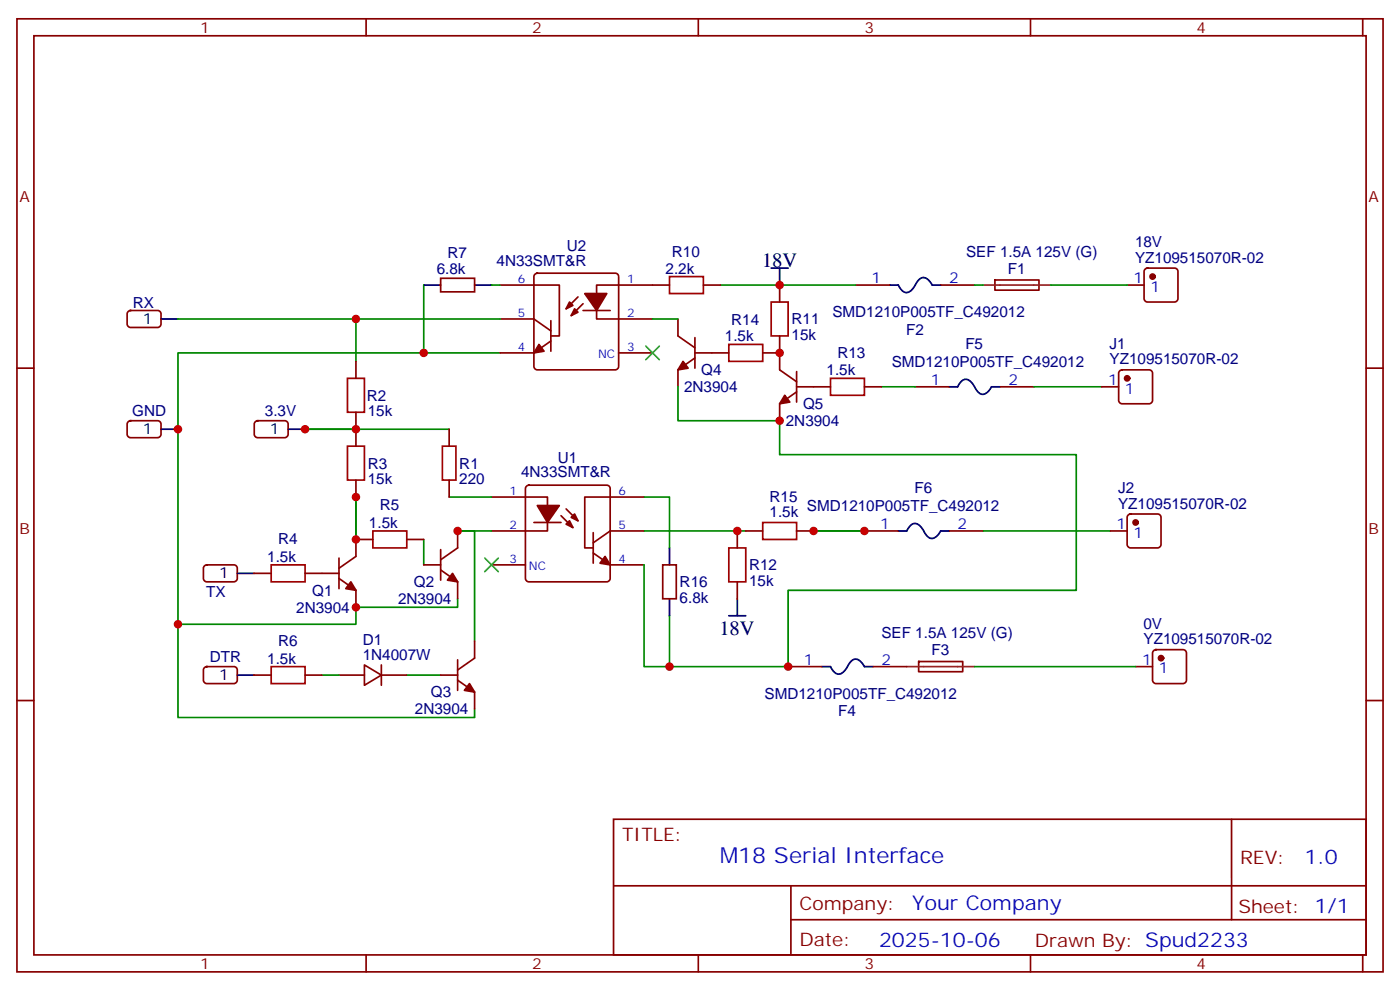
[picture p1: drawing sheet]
<svg xmlns="http://www.w3.org/2000/svg" width="291mm" height="206mm" viewBox="0 0 291 206" stroke-linecap="round" stroke-linejoin="round" font-family="sans-serif">
<g fill="none" stroke="#870000" stroke-width=".35">
<path d="M3.5 3.9h284.4v198.3h-284.4zM7.1 7.4h277.2v191.2h-277.2zM76.2 3.9v3.5M145.3 3.9v3.5M214.5 3.9v3.5M283.6 3.9v3.5M91.7 57.9h7.1v2.8h-7.1zM104.1 59.3h12.3v10.6h-1.7M111.4 57l.4-.2h16.3a.71 .71 0 0 1 .7 .7v18.7a.76 .76 0 0 1-.7 .7h-16.3a.76 .76 0 0 1-.7-.7v-18.7zM139.3 59.3h-15.1v7.1h11.6M146.4 59.3h3.5M162.3 59.3v3.5"/>
<path d="M178.2 59.3h7M195.8 59.3h7M207.1 58.3l9.1-.1 .1 2.1-9.2 .1zM234.6 59.3h3.5M238.4 56l.4-.2h5.7a.71 .71 0 0 1 .7 .7v5.6a.76 .76 0 0 1-.7 .7h-5.7a.76 .76 0 0 1-.7-.7v-5.6zM3.5 76.6h3.6M26.7 64.8l.5-.2h5.6a.71 .71 0 0 1 .7 .7v2.1a.76 .76 0 0 1-.7 .7h-5.6a.76 .76 0 0 1-.7-.7v-2.1zM74.1 75.2v3.5M104.1 66.4h7l3.6 2.4M114.7 70.9l-3.6 2.5h-7M114.7 66.7v6.4M120.3 61.8l-2.5 2.4"/>
<path d="M121.4 63.2l-2.5 2.5M121.4 64.6h5.6M128.8 73.4h7M141.1 66.4v3.5l3.5 2.5M144.6 73.4h7.1M144.6 74.5l-3.5 2.4v3.6M144.6 70.2v6.4M158.7 73.4h3.6M162.3 69.9v7l3.5 2.5M165.8 77.3v6.3M233.1 77.1l.4-.2h5.7a.71 .71 0 0 1 .7 .7v5.7a.76 .76 0 0 1-.7 .7h-5.7a.76 .76 0 0 1-.7-.7v-5.7zM284.3 76.6h3.6"/>
<path d="M26.7 87.7l.5-.2h5.6a.71 .71 0 0 1 .7 .7v2.1a.76 .76 0 0 1-.7 .8h-5.6a.76 .76 0 0 1-.7-.8v-2.1zM53.2 87.7l.4-.2h5.7a.71 .71 0 0 1 .7 .7v2.1a.76 .76 0 0 1-.7 .8h-5.7a.76 .76 0 0 1-.7-.8v-2.1zM74.1 85.8v7M74.1 99.9v3.5M93.5 89.3v3.5M93.5 99.9v3.5M165.8 80.5h7.1M165.8 81.5l-3.5 2.5v3.5M179.9 80.5h3.5M190.5 80.5h7.1M208.1 80.5h7.1M229.3 80.5h3.5"/>
<path d="M42.6 117.7l.4-.2h5.7a.71 .71 0 0 1 .7 .7v2.1a.76 .76 0 0 1-.7 .7h-5.7a.76 .76 0 0 1-.7-.7v-2.1zM52.9 119.3h3.5M63.5 119.3h7.1M70.6 116.1v6.3M77.6 112.2h-3.5v3.5l-3.5 2.5M84.7 112.2h3.5M88.2 117.5h3.5M91.7 118.6l3.5 2.4v3.6M91.7 114.3v6.4M95.2 110.5v3.5l-3.5 2.5M102.3 103.4h11.6v7.1h-11.6M102.3 117.5h7.1"/>
<path d="M109.6 101.1l.5-.2h16.2a.71 .71 0 0 1 .7 .7v18.7a.76 .76 0 0 1-.7 .7h-16.2a.76 .76 0 0 1-.7-.7v-18.7zM111.1 108.7h5.7M116.8 107.3l2.4 2.4M117.8 105.9l2.5 2.4M123.5 115l3.5 2.5h7.1M123.5 110.8v6.4M134.1 103.4h-12.4v10.6h1.8M134.1 110.5h-7.1l-3.5 2.4M137.9 117.5h2.9v7.1h-2.9zM153.5 110.5v3.5M155.2 110.5h3.5M165.8 110.5h3.5"/>
<path d="M179.9 110.5h7.1M197.6 110.5h7M231.1 110.5h3.5M234.8 107.1l.5-.2h5.6a.71 .71 0 0 1 .8 .7v5.7a.76 .76 0 0 1-.8 .7h-5.6a.76 .76 0 0 1-.7-.7v-5.7zM42.6 138.9l.4-.2h5.7a.71 .71 0 0 1 .7 .7v2.1a.76 .76 0 0 1-.7 .7h-5.7a.76 .76 0 0 1-.7-.7v-2.1zM70.6 120.3l3.5 2.5v3.5M75.8 138.3l3.6 2.1-3.6 2.2zM79.4 138.3v4.3M95.2 137.3v6.3M98.8 133.4v3.5l-3.6 2.5M153.5 121v3.6M164 138.7h7.1"/>
<path d="M181.7 138.7h7M191.2 137.6h9.1l.1 2.1h-9.2zM236.4 138.7h3.5M240.1 135.4l.5-.3h5.6a.71 .71 0 0 1 .7 .8v5.6a.76 .76 0 0 1-.7 .7h-5.6a.76 .76 0 0 1-.7-.7v-5.6zM3.5 145.7h3.6M52.9 140.4h3.5M63.5 140.4h3.5M70.6 140.4h5.2M79.4 140.4h5.3M91.7 140.4h3.5M95.2 141.5l3.6 2.5v3.5M284.3 145.7h3.6"/>
<path d="M127.7 170.4h156.6v28.2h-156.6zM256.3 170.5v20.8M76.2 198.6v3.6M127.7 184.3h156.5M145.3 198.6v3.6M164.6 191.3h119.6M164.6 184.3v14.1M214.5 198.6v3.6M283.6 198.6v3.6"/>
</g>
<g fill="none" stroke="#000" stroke-width=".35">
<path d="M88.2 59.3h3.5M98.8 59.3h3.5M160.5 55.8h3.5M162.3 55.8v3.5M185.2 59.3h1.8l.6 .9a1.56 1.56 0 0 0 2.7-.5l.1-.3a2.57 2.57 0 0 1 1.8-1.7 2.81 2.81 0 0 1 1.8 1.6h1.8M33.5 66.4h3.5M33.5 89.3h3.5M60 89.3h3.5M197.6 80.5h1.7l.6-1a1.56 1.56 0 0 1 2.7 .6l.2 .3a2.57 2.57 0 0 0 1.7 1.6 2.81 2.81 0 0 0 1.9-1.5h1.7M49.4 119.3h3.5M139.3 114v3.5M187 110.5h1.7l.6-1a1.56 1.56 0 0 1 2.7 .5l.2 .3a2.57 2.57 0 0 0 1.8 1.7 2.81 2.81 0 0 0 1.8-1.5h1.8"/>
<path d="M139.3 124.6v3.5M151.7 128.1h3.5M153.5 124.6v3.5M171.1 138.7h1.8l.5 .9a1.56 1.56 0 0 0 2.7-.5l.2-.3a2.57 2.57 0 0 1 1.8-1.7 2.81 2.81 0 0 1 1.8 1.6h1.8M49.4 140.4h3.5"/>
</g>
<g fill="none" stroke="#008700" stroke-width=".35">
<path d="M88.2 59.3v14.1M102.3 59.3h1.8M149.9 59.3h28.3M202.8 59.3h1.8M218.7 59.3h15.9M37 66.4h67.1M74.1 66.4v8.8M104.1 73.4h-67.1v75.9h61.8v-1.8M135.8 66.4h5.3M63.5 89.3h30M141.1 80.5v7h21.2v7.1h61.7v28.2h-60v15.9h-29.9v-21.2M183.4 80.5h7.1"/>
<path d="M215.2 80.5h14.1M74.1 103.4v8.8M88.2 112.2v5.3M93.5 103.4h8.8M102.3 110.5h-7.1h3.6v22.9M134.1 103.4h5.2v10.6M134.1 110.5h21.1M169.3 110.5h10.6M204.6 110.5h26.5M95.2 124.6v1.7h-21.1v3.6h-37.1M139.3 128.1v10.6M202.8 138.7h33.6"/>
<path d="M67 140.4h3.6M84.7 140.4h7"/>
</g>
<g fill="#870000" stroke="#870000" stroke-width=".35">
<path d="M125.9 115.7l1.1 1.8-2.1-.3z"/>
<path d="M118.5 108.3l.7 1.4-1.4-.7z"/>
<path d="M118.9 107.6l.7-.7 .7 1.4z"/>
<path d="M111.8 105.2h4.6l-2.5 3.5z"/>
<path d="M112.2 71.6l1 1.5-2.1 .3z"/>
<path d="M119.6 64.2l.7 .7-1.4 .8z"/>
<path d="M118.5 62.8l.7 .7-1.4 .7z"/>
<path d="M121.7 61.1h4.6l-2.1 3.5z"/>
<path d="M73 121l1.1 1.8-2.1-.4z"/>
<path d="M94.2 119.3l1 1.7-2.1-.3z"/>
<path d="M97.7 142.2l1.1 1.8-2.1-.4z"/>
<path d="M142.2 75.2l1 1.4-2.1 .3z"/>
<path d="M163.3 82.2l1.1 1.4-2.1 .4z"/>
<circle cx="239.9" cy="57.5" r=".53"/>
<circle cx="234.6" cy="78.7" r=".53"/>
<circle cx="241.7" cy="136.9" r=".53"/>
<circle cx="236.4" cy="108.7" r=".53"/>
</g>
<path d="M134.4 72l2.8 2.8M137.2 72l-2.8 2.8M100.9 116.1l2.8 2.8M103.7 116.1l-2.8 2.8" fill="none" stroke="#3c3" stroke-width=".35"/>
<path d="M204.6 59.3h14.1M188.7 138.7h14.1" fill="none" stroke="#8c2424" stroke-width=".35"/>
<path d="M139.3 57.5h7.1v3.6h-7.1zM72.3 78.7h3.5v7.1h-3.5zM151.7 71.6h7v3.6h-7zM160.5 62.8h3.5v7.1h-3.5zM172.9 78.7h7v3.5h-7zM72.3 92.8h3.5v7.1h-3.5zM92.1 92.8h2.8v7.1h-2.8zM56.4 117.5h7.1v3.5h-7.1zM77.6 110.5h7.1v3.5h-7.1zM151.7 114h3.5v7h-3.5zM158.7 108.7h7.1v3.5h-7.1zM56.4 138.7h7.1v3.5h-7.1z" fill="none" stroke="#a10000" stroke-width=".35"/>
<g fill="#c00">
<circle cx="179.9" cy="110.5" r=".88"/>
<circle cx="95.3" cy="110.5" r=".88"/>
<circle cx="74.1" cy="126.3" r=".88"/>
<circle cx="74.1" cy="112.2" r=".88"/>
<circle cx="74.1" cy="89.3" r=".88"/>
<circle cx="37" cy="129.9" r=".88"/>
<circle cx="139.3" cy="138.7" r=".88"/>
<circle cx="63.5" cy="89.3" r=".88"/>
<circle cx="37" cy="89.3" r=".88"/>
<circle cx="74.1" cy="66.4" r=".88"/>
<circle cx="88.2" cy="73.4" r=".88"/>
<circle cx="162.3" cy="87.5" r=".88"/>
<circle cx="164" cy="138.7" r=".88"/>
<circle cx="162.3" cy="59.3" r=".88"/>
<circle cx="74.1" cy="103.4" r=".88"/>
<circle cx="153.5" cy="110.5" r=".88"/>
<circle cx="169.3" cy="110.5" r=".88"/>
<circle cx="162.3" cy="73.4" r=".88"/>
</g>
<text font-size="4.6" fill="#00f" x="149.8" y="179.5">M18 Serial Interface</text>
<g font-size="4.2">
<text x="158.6" y="55.5">18V</text>
<text x="149.7" y="132.1">18V</text>
</g>
<g font-size="4.2" fill="#00f">
<text x="271.5" y="179.7">1.0</text>
<text x="189.9" y="189.3">Your Company</text>
<text x="183" y="197.1">2025-10-06</text>
</g>
<g font-size="3.9" fill="#800">
<text x="129.5" y="175">TITLE:</text>
<text x="258.1" y="179.7">REV:</text>
<text x="166.4" y="189.2">Company:</text>
<text x="257.7" y="189.8">Sheet: 1/1</text>
<text x="166.4" y="196.9">Date:</text>
<text x="215.4" y="197">Drawn By: Spud2233</text>
</g>
<g font-size="3.2" fill="#800">
<text x="41.6" y="6.9">1</text>
<text x="110.8" y="6.9">2</text>
<text x="179.9" y="6.9">3</text>
<text x="249.1" y="6.9">4</text>
<text x="4.1" y="42">A</text>
<text x="284.9" y="42">A</text>
<text x="4.1" y="111.2">B</text>
<text x="284.9" y="111.2">B</text>
<text x="41.6" y="201.6">1</text>
<text x="110.8" y="201.6">2</text>
<text x="179.9" y="201.6">3</text>
<text x="249.1" y="201.6">4</text>
</g>
<g font-size="3.2" fill="#000080">
<text x="93.1" y="53.6">R7</text>
<text x="118" y="52.2">U2</text>
<text x="139.9" y="53.4">R10</text>
<text x="201.1" y="53.4">SEF 1.5A 125V (G)</text>
<text x="236.2" y="51.5">18V</text>
<text x="90.9" y="56.9">6.8k</text>
<text x="103.3" y="55.3">4N33SMT&amp;R</text>
<text x="138.5" y="56.9">2.2k</text>
<text x="209.7" y="56.9">F1</text>
<text x="236.2" y="54.6">YZ109515070R-02</text>
<text x="27.7" y="64.2">RX</text>
<text x="173.3" y="65.9">SMD1210P005TF_C492012</text>
<text x="150.9" y="71">1.5k</text>
<text x="152.2" y="67.5">R14</text>
<text x="164.7" y="70.7">15k</text>
<text x="164.7" y="67.5">R11</text>
<text x="188.6" y="69.6">F2</text>
<text x="174.3" y="74.6">R13</text>
<text x="185.6" y="76.3">SMD1210P005TF_C492012</text>
<text x="200.9" y="72.6">F5</text>
<text x="231" y="75.8">YZ109515070R-02</text>
<text x="231" y="72.6">J1</text>
<text x="76.4" y="83.4">R2</text>
<text x="142.4" y="81.6">2N3904</text>
<text x="146" y="78.1">Q4</text>
<text x="172" y="78.1">1.5k</text>
<text x="27.5" y="86.5">GND</text>
<text x="55.1" y="86.5">3.3V</text>
<text x="76.6" y="86.5">15k</text>
<text x="163.6" y="88.7">2N3904</text>
<text x="167.1" y="85.1">Q5</text>
<text x="76.6" y="100.7">15k</text>
<text x="76.6" y="97.5">R3</text>
<text x="95.6" y="100.7">220</text>
<text x="95.6" y="97.5">R1</text>
<text x="108.5" y="99.3">4N33SMT&amp;R</text>
<text x="116.1" y="96.3">U1</text>
<text x="79" y="106.2">R5</text>
<text x="160.2" y="107.6">1.5k</text>
<text x="160.2" y="104.4">R15</text>
<text x="168" y="106.3">SMD1210P005TF_C492012</text>
<text x="190.3" y="102.6">F6</text>
<text x="232.7" y="105.8">YZ109515070R-02</text>
<text x="232.7" y="102.6">J2</text>
<text x="57.9" y="113.3">R4</text>
<text x="76.8" y="109.8">1.5k</text>
<text x="55.6" y="116.9">1.5k</text>
<text x="155.9" y="118.6">R12</text>
<text x="42.9" y="124.1">TX</text>
<text x="65" y="123.9">Q1</text>
<text x="82.8" y="125.7">2N3904</text>
<text x="86.2" y="122.2">Q2</text>
<text x="141.5" y="125.4">6.8k</text>
<text x="141.5" y="122.2">R16</text>
<text x="155.9" y="121.8">15k</text>
<text x="61.7" y="127.5">2N3904</text>
<text x="238" y="130.8">0V</text>
<text x="43.7" y="137.6">DTR</text>
<text x="57.9" y="134.4">R6</text>
<text x="75.5" y="137.3">1N4007W</text>
<text x="75.5" y="134.2">D1</text>
<text x="183.4" y="132.8">SEF 1.5A 125V (G)</text>
<text x="193.9" y="136.3">F3</text>
<text x="238" y="134">YZ109515070R-02</text>
<text x="55.6" y="138.1">1.5k</text>
<text x="86.4" y="148.6">2N3904</text>
<text x="89.7" y="145.1">Q3</text>
<text x="159.1" y="145.3">SMD1210P005TF_C492012</text>
<text x="174.5" y="149">F4</text>
</g>
<g font-size="3.2" fill="#00f">
<text x="181.4" y="58.9">1</text>
<text x="197.6" y="58.9">2</text>
<text x="235.9" y="58.9">1</text>
<text x="239.4" y="60.7">1</text>
<text x="193.8" y="80.1">1</text>
<text x="209.9" y="80.1">2</text>
<text x="230.6" y="80.1">1</text>
<text x="234.1" y="81.9">1</text>
<text x="183.2" y="110.1">1</text>
<text x="199.3" y="110.1">2</text>
<text x="232.4" y="110.1">1</text>
<text x="235.9" y="111.9">1</text>
<text x="167.3" y="138.3">1</text>
<text x="183.4" y="138.3">2</text>
<text x="237.7" y="138.3">1</text>
<text x="241.2" y="140.1">1</text>
</g>
<g font-size="3.2">
<text x="29.7" y="67.4">1</text>
<text x="29.7" y="90.3">1</text>
<text x="56.2" y="90.3">1</text>
<text x="45.6" y="120.3">1</text>
<text x="45.6" y="141.5">1</text>
</g>
<g font-size="2.5" fill="#00f">
<text x="107.8" y="58.9">6</text>
<text x="130.5" y="58.9">1</text>
<text x="107.8" y="66">5</text>
<text x="130.5" y="66">2</text>
<text x="107.8" y="73.1">4</text>
<text x="124.5" y="74.5">NC</text>
<text x="130.5" y="73.1">3</text>
<text x="106" y="103">1</text>
<text x="128.8" y="103">6</text>
<text x="106" y="110.1">2</text>
<text x="128.8" y="110.1">5</text>
<text x="106" y="117.2">3</text>
<text x="110.1" y="118.6">NC</text>
<text x="128.8" y="117.2">4</text>
</g>
</svg>
